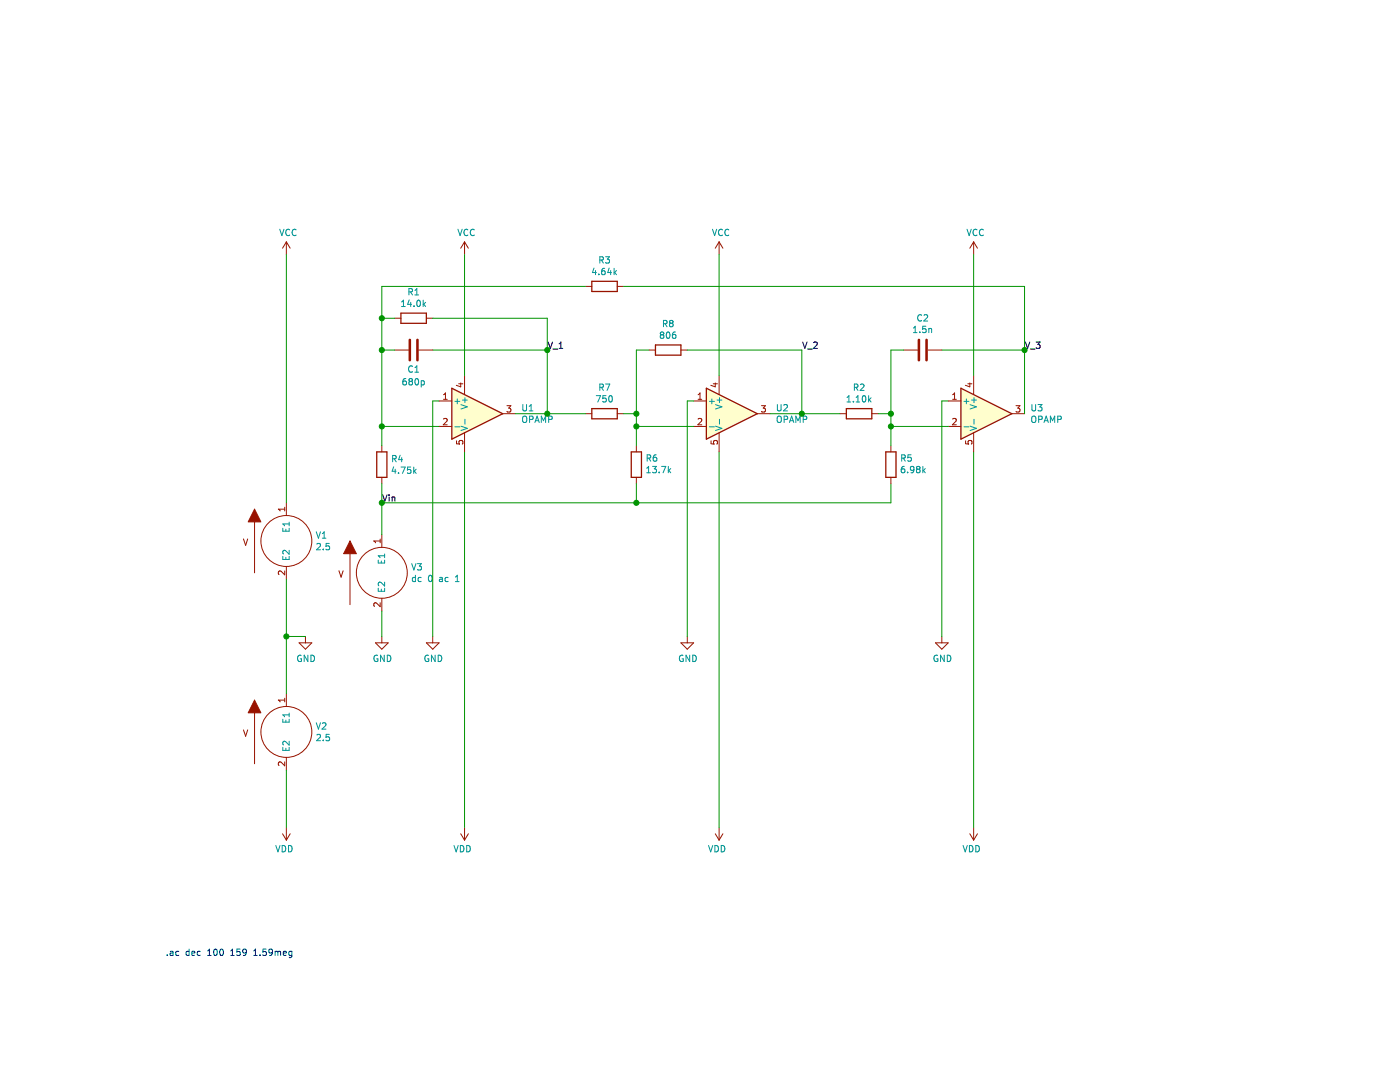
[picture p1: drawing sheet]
EESchema Schematic File Version 4
EELAYER 30 0
EELAYER END
$Descr USLetter 11000 8500
encoding utf-8
Sheet 1 1
Title "ADC Loop Filter"
Date "2020-10-09"
Rev "2"
Comp "MENRVA"
Comment1 "Realizes 2nd order loop filter."
Comment2 "Dynamic range scaled and rounded component values chosen."
Comment3 ""
Comment4 ""
$EndDescr
$Comp
L power:GND #PWR04
U 1 1
P 3000 5000
F 0 "#PWR04" H 3000 4750 50  0001 C CNN
F 1 "GND" H 3005 4827 50  0000 C CNN
F 2 "" H 3000 5000 50  0001 C CNN
F 3 "" H 3000 5000 50  0001 C CNN
	1    3000 5000
	1    0    0    -1  
$EndComp
$Comp
L pspice:VSOURCE V1
U 1 1
P 2250 4250
F 0 "V1" H 2478 4296 50  0000 L CNN
F 1 "2.5" H 2478 4205 50  0000 L CNN
F 2 "" H 2250 4250 50  0001 C CNN
F 3 "~" H 2250 4250 50  0001 C CNN
	1    2250 4250
	1    0    0    -1  
$EndComp
$Comp
L power:GND #PWR03
U 1 1
P 2400 5000
F 0 "#PWR03" H 2400 4750 50  0001 C CNN
F 1 "GND" H 2405 4827 50  0000 C CNN
F 2 "" H 2400 5000 50  0001 C CNN
F 3 "" H 2400 5000 50  0001 C CNN
	1    2400 5000
	1    0    0    -1  
$EndComp
Wire Wire Line
	2400 5000 2250 5000
Wire Wire Line
	2250 5000 2250 4550
Wire Wire Line
	2250 5450 2250 5000
Connection ~ 2250 5000
$Comp
L power:VCC #PWR01
U 1 1
P 2250 2000
F 0 "#PWR01" H 2250 1850 50  0001 C CNN
F 1 "VCC" H 2265 2173 50  0000 C CNN
F 2 "" H 2250 2000 50  0001 C CNN
F 3 "" H 2250 2000 50  0001 C CNN
	1    2250 2000
	1    0    0    -1  
$EndComp
$Comp
L power:VDD #PWR02
U 1 1
P 2250 6500
F 0 "#PWR02" H 2250 6350 50  0001 C CNN
F 1 "VDD" H 2265 6673 50  0000 C CNN
F 2 "" H 2250 6500 50  0001 C CNN
F 3 "" H 2250 6500 50  0001 C CNN
	1    2250 6500
	-1   0    0    1   
$EndComp
Wire Wire Line
	2250 6050 2250 6500
Wire Wire Line
	2250 2000 2250 3950
Wire Wire Line
	3000 3350 3450 3350
Wire Wire Line
	3000 3350 3000 3500
Wire Wire Line
	3000 2750 3000 3350
Connection ~ 3000 3350
Wire Wire Line
	3000 2500 3000 2750
Connection ~ 3000 2750
$Comp
L power:GND #PWR05
U 1 1
P 3400 5000
F 0 "#PWR05" H 3400 4750 50  0001 C CNN
F 1 "GND" H 3405 4827 50  0000 C CNN
F 2 "" H 3400 5000 50  0001 C CNN
F 3 "" H 3400 5000 50  0001 C CNN
	1    3400 5000
	1    0    0    -1  
$EndComp
$Comp
L power:VDD #PWR07
U 1 1
P 3650 6500
F 0 "#PWR07" H 3650 6350 50  0001 C CNN
F 1 "VDD" H 3665 6673 50  0000 C CNN
F 2 "" H 3650 6500 50  0001 C CNN
F 3 "" H 3650 6500 50  0001 C CNN
	1    3650 6500
	-1   0    0    1   
$EndComp
Wire Wire Line
	3650 3550 3650 6500
Wire Wire Line
	3450 3150 3400 3150
Wire Wire Line
	3400 3150 3400 5000
$Comp
L power:VDD #PWR010
U 1 1
P 5650 6500
F 0 "#PWR010" H 5650 6350 50  0001 C CNN
F 1 "VDD" H 5665 6673 50  0000 C CNN
F 2 "" H 5650 6500 50  0001 C CNN
F 3 "" H 5650 6500 50  0001 C CNN
	1    5650 6500
	-1   0    0    1   
$EndComp
$Comp
L power:VDD #PWR013
U 1 1
P 7650 6500
F 0 "#PWR013" H 7650 6350 50  0001 C CNN
F 1 "VDD" H 7665 6673 50  0000 C CNN
F 2 "" H 7650 6500 50  0001 C CNN
F 3 "" H 7650 6500 50  0001 C CNN
	1    7650 6500
	-1   0    0    1   
$EndComp
Wire Wire Line
	7650 6500 7650 3550
Wire Wire Line
	5650 6500 5650 3550
$Comp
L power:GND #PWR08
U 1 1
P 5400 5000
F 0 "#PWR08" H 5400 4750 50  0001 C CNN
F 1 "GND" H 5405 4827 50  0000 C CNN
F 2 "" H 5400 5000 50  0001 C CNN
F 3 "" H 5400 5000 50  0001 C CNN
	1    5400 5000
	1    0    0    -1  
$EndComp
$Comp
L power:GND #PWR011
U 1 1
P 7400 5000
F 0 "#PWR011" H 7400 4750 50  0001 C CNN
F 1 "GND" H 7405 4827 50  0000 C CNN
F 2 "" H 7400 5000 50  0001 C CNN
F 3 "" H 7400 5000 50  0001 C CNN
	1    7400 5000
	1    0    0    -1  
$EndComp
Wire Wire Line
	7450 3150 7400 3150
Wire Wire Line
	7400 3150 7400 5000
Wire Wire Line
	5450 3150 5400 3150
Wire Wire Line
	5400 3150 5400 5000
Wire Wire Line
	5000 3950 7000 3950
Connection ~ 5000 3950
Wire Wire Line
	4050 3250 4300 3250
Wire Wire Line
	4900 3250 5000 3250
Wire Wire Line
	5000 3250 5000 3350
Wire Wire Line
	5000 3350 5450 3350
Wire Wire Line
	7000 3250 7000 3350
Wire Wire Line
	7000 3350 7450 3350
Wire Wire Line
	6900 3250 7000 3250
Wire Wire Line
	6600 3250 6300 3250
Wire Wire Line
	5000 2750 5000 3250
Connection ~ 5000 3250
Wire Wire Line
	6300 2750 6300 3250
Connection ~ 6300 3250
Wire Wire Line
	6300 3250 6050 3250
Wire Wire Line
	3000 2750 3100 2750
Wire Wire Line
	4300 2750 4300 3250
Connection ~ 4300 3250
Wire Wire Line
	4300 3250 4600 3250
Wire Wire Line
	4300 2500 4300 2750
Connection ~ 4300 2750
Wire Wire Line
	5100 2750 5000 2750
Wire Wire Line
	5400 2750 6300 2750
Wire Wire Line
	3000 2500 3100 2500
Wire Wire Line
	3400 2500 4300 2500
Wire Wire Line
	3400 2750 4300 2750
$Comp
L power:VCC #PWR06
U 1 1
P 3650 2000
F 0 "#PWR06" H 3650 1850 50  0001 C CNN
F 1 "VCC" H 3665 2173 50  0000 C CNN
F 2 "" H 3650 2000 50  0001 C CNN
F 3 "" H 3650 2000 50  0001 C CNN
	1    3650 2000
	1    0    0    -1  
$EndComp
$Comp
L power:VCC #PWR09
U 1 1
P 5650 2000
F 0 "#PWR09" H 5650 1850 50  0001 C CNN
F 1 "VCC" H 5665 2173 50  0000 C CNN
F 2 "" H 5650 2000 50  0001 C CNN
F 3 "" H 5650 2000 50  0001 C CNN
	1    5650 2000
	1    0    0    -1  
$EndComp
Wire Wire Line
	3650 2950 3650 2000
Wire Wire Line
	5650 2000 5650 2950
$Comp
L power:VCC #PWR012
U 1 1
P 7650 2000
F 0 "#PWR012" H 7650 1850 50  0001 C CNN
F 1 "VCC" H 7665 2173 50  0000 C CNN
F 2 "" H 7650 2000 50  0001 C CNN
F 3 "" H 7650 2000 50  0001 C CNN
	1    7650 2000
	1    0    0    -1  
$EndComp
Wire Wire Line
	7650 2000 7650 2950
Wire Wire Line
	7100 2750 7000 2750
Wire Wire Line
	7000 2750 7000 3250
Connection ~ 7000 3250
Wire Wire Line
	7400 2750 8050 2750
Wire Wire Line
	8050 2750 8050 3250
Connection ~ 7000 3350
Wire Wire Line
	8050 2750 8050 2250
Wire Wire Line
	8050 2250 4900 2250
Connection ~ 8050 2750
Wire Wire Line
	4600 2250 3000 2250
Wire Wire Line
	3000 2250 3000 2500
Connection ~ 3000 2500
Connection ~ 5000 3350
Text Label 8050 2750 0    50   ~ 0
V_3
Text Notes 1300 7600 0    50   ~ 0
.ac dec 100 159 1.59meg\n\n
Text Label 3000 3950 0    50   ~ 0
Vin
Text Label 4300 2750 0    50   ~ 0
V_1
Text Label 6300 2750 0    50   ~ 0
V_2
Wire Wire Line
	3000 4800 3000 5000
Wire Wire Line
	3000 3950 5000 3950
$Comp
L pspice:OPAMP U3
U 1 1
P 7750 3250
F 0 "U3" H 8094 3296 50  0000 L CNN
F 1 "OPAMP" H 8094 3205 50  0000 L CNN
F 2 "" H 7750 3250 50  0001 C CNN
F 3 "~" H 7750 3250 50  0001 C CNN
F 4 "X" H 7750 3250 50  0001 C CNN "Spice_Primitive"
F 5 "LM6211" H 7750 3250 50  0001 C CNN "Spice_Model"
F 6 "Y" H 7750 3250 50  0001 C CNN "Spice_Netlist_Enabled"
F 7 "1 2 4 5 3" H 7750 3250 50  0001 C CNN "Spice_Node_Sequence"
F 8 "/Users/brett/Documents/KiCad/Libraries/Spice Models/LM6211_PSPICE/LM6211.MOD" H 7750 3250 50  0001 C CNN "Spice_Lib_File"
	1    7750 3250
	1    0    0    -1  
$EndComp
$Comp
L pspice:OPAMP U2
U 1 1
P 5750 3250
F 0 "U2" H 6094 3296 50  0000 L CNN
F 1 "OPAMP" H 6094 3205 50  0000 L CNN
F 2 "" H 5750 3250 50  0001 C CNN
F 3 "~" H 5750 3250 50  0001 C CNN
F 4 "X" H 5750 3250 50  0001 C CNN "Spice_Primitive"
F 5 "LM6211" H 5750 3250 50  0001 C CNN "Spice_Model"
F 6 "Y" H 5750 3250 50  0001 C CNN "Spice_Netlist_Enabled"
F 7 "1 2 4 5 3" H 5750 3250 50  0001 C CNN "Spice_Node_Sequence"
F 8 "/Users/brett/Documents/KiCad/Libraries/Spice Models/LM6211_PSPICE/LM6211.MOD" H 5750 3250 50  0001 C CNN "Spice_Lib_File"
	1    5750 3250
	1    0    0    -1  
$EndComp
$Comp
L pspice:OPAMP U1
U 1 1
P 3750 3250
F 0 "U1" H 4094 3296 50  0000 L CNN
F 1 "OPAMP" H 4094 3205 50  0000 L CNN
F 2 "" H 3750 3250 50  0001 C CNN
F 3 "~" H 3750 3250 50  0001 C CNN
F 4 "X" H 3750 3250 50  0001 C CNN "Spice_Primitive"
F 5 "LM6211" H 3750 3250 50  0001 C CNN "Spice_Model"
F 6 "Y" H 3750 3250 50  0001 C CNN "Spice_Netlist_Enabled"
F 7 "1 2 4 5 3" H 3750 3250 50  0001 C CNN "Spice_Node_Sequence"
F 8 "/Users/brett/Documents/KiCad/Libraries/Spice Models/LM6211_PSPICE/LM6211.MOD" H 3750 3250 50  0001 C CNN "Spice_Lib_File"
	1    3750 3250
	1    0    0    -1  
$EndComp
$Comp
L Device:R R8
U 1 1
P 5250 2750
F 0 "R8" V 5043 2750 50  0000 C CNN
F 1 "806" V 5134 2750 50  0000 C CNN
F 2 "" V 5180 2750 50  0001 C CNN
F 3 "~" H 5250 2750 50  0001 C CNN
	1    5250 2750
	0    1    1    0   
$EndComp
$Comp
L Device:R R6
U 1 1
P 5000 3650
F 0 "R6" H 4930 3604 50  0000 R CNN
F 1 "13.7k" H 4930 3695 50  0000 R CNN
F 2 "" V 4930 3650 50  0001 C CNN
F 3 "~" H 5000 3650 50  0001 C CNN
	1    5000 3650
	-1   0    0    1   
$EndComp
$Comp
L Device:R R5
U 1 1
P 7000 3650
F 0 "R5" H 6930 3604 50  0000 R CNN
F 1 "6.98k" H 6930 3695 50  0000 R CNN
F 2 "" V 6930 3650 50  0001 C CNN
F 3 "~" H 7000 3650 50  0001 C CNN
	1    7000 3650
	-1   0    0    1   
$EndComp
$Comp
L Device:R R4
U 1 1
P 3000 3650
F 0 "R4" H 3070 3696 50  0000 L CNN
F 1 "4.75k" H 3070 3605 50  0000 L CNN
F 2 "" V 2930 3650 50  0001 C CNN
F 3 "~" H 3000 3650 50  0001 C CNN
	1    3000 3650
	1    0    0    -1  
$EndComp
Connection ~ 3000 3950
Wire Wire Line
	3000 3950 3000 4200
$Comp
L Device:C C1
U 1 1
P 3250 2750
F 0 "C1" V 3400 2750 50  0000 C CNN
F 1 "680p" V 3500 2750 50  0000 C CNN
F 2 "" H 3288 2600 50  0001 C CNN
F 3 "~" H 3250 2750 50  0001 C CNN
	1    3250 2750
	0    -1   1    0   
$EndComp
$Comp
L Device:R R7
U 1 1
P 4750 3250
F 0 "R7" V 4543 3250 50  0000 C CNN
F 1 "750" V 4634 3250 50  0000 C CNN
F 2 "" V 4680 3250 50  0001 C CNN
F 3 "~" H 4750 3250 50  0001 C CNN
	1    4750 3250
	0    1    1    0   
$EndComp
$Comp
L pspice:VSOURCE V3
U 1 1
P 3000 4500
F 0 "V3" H 3228 4546 50  0000 L CNN
F 1 "dc 0 ac 1" H 3228 4455 50  0000 L CNN
F 2 "" H 3000 4500 50  0001 C CNN
F 3 "~" H 3000 4500 50  0001 C CNN
	1    3000 4500
	1    0    0    -1  
$EndComp
$Comp
L Device:C C2
U 1 1
P 7250 2750
F 0 "C2" V 6998 2750 50  0000 C CNN
F 1 "1.5n" V 7089 2750 50  0000 C CNN
F 2 "" H 7288 2600 50  0001 C CNN
F 3 "~" H 7250 2750 50  0001 C CNN
	1    7250 2750
	0    1    1    0   
$EndComp
$Comp
L Device:R R3
U 1 1
P 4750 2250
F 0 "R3" V 4543 2250 50  0000 C CNN
F 1 "4.64k" V 4634 2250 50  0000 C CNN
F 2 "" V 4680 2250 50  0001 C CNN
F 3 "~" H 4750 2250 50  0001 C CNN
	1    4750 2250
	0    1    1    0   
$EndComp
$Comp
L pspice:VSOURCE V2
U 1 1
P 2250 5750
F 0 "V2" H 2478 5796 50  0000 L CNN
F 1 "2.5" H 2478 5705 50  0000 L CNN
F 2 "" H 2250 5750 50  0001 C CNN
F 3 "~" H 2250 5750 50  0001 C CNN
	1    2250 5750
	1    0    0    -1  
$EndComp
$Comp
L Device:R R2
U 1 1
P 6750 3250
F 0 "R2" V 6543 3250 50  0000 C CNN
F 1 "1.10k" V 6634 3250 50  0000 C CNN
F 2 "" V 6680 3250 50  0001 C CNN
F 3 "~" H 6750 3250 50  0001 C CNN
	1    6750 3250
	0    1    1    0   
$EndComp
$Comp
L Device:R R1
U 1 1
P 3250 2500
F 0 "R1" V 3043 2500 50  0000 C CNN
F 1 "14.0k" V 3134 2500 50  0000 C CNN
F 2 "" V 3180 2500 50  0001 C CNN
F 3 "~" H 3250 2500 50  0001 C CNN
	1    3250 2500
	0    1    1    0   
$EndComp
Wire Wire Line
	5000 3500 5000 3350
Wire Wire Line
	7000 3500 7000 3350
Wire Wire Line
	7000 3800 7000 3950
Wire Wire Line
	5000 3800 5000 3950
Wire Wire Line
	3000 3800 3000 3950
$EndSCHEMATC
